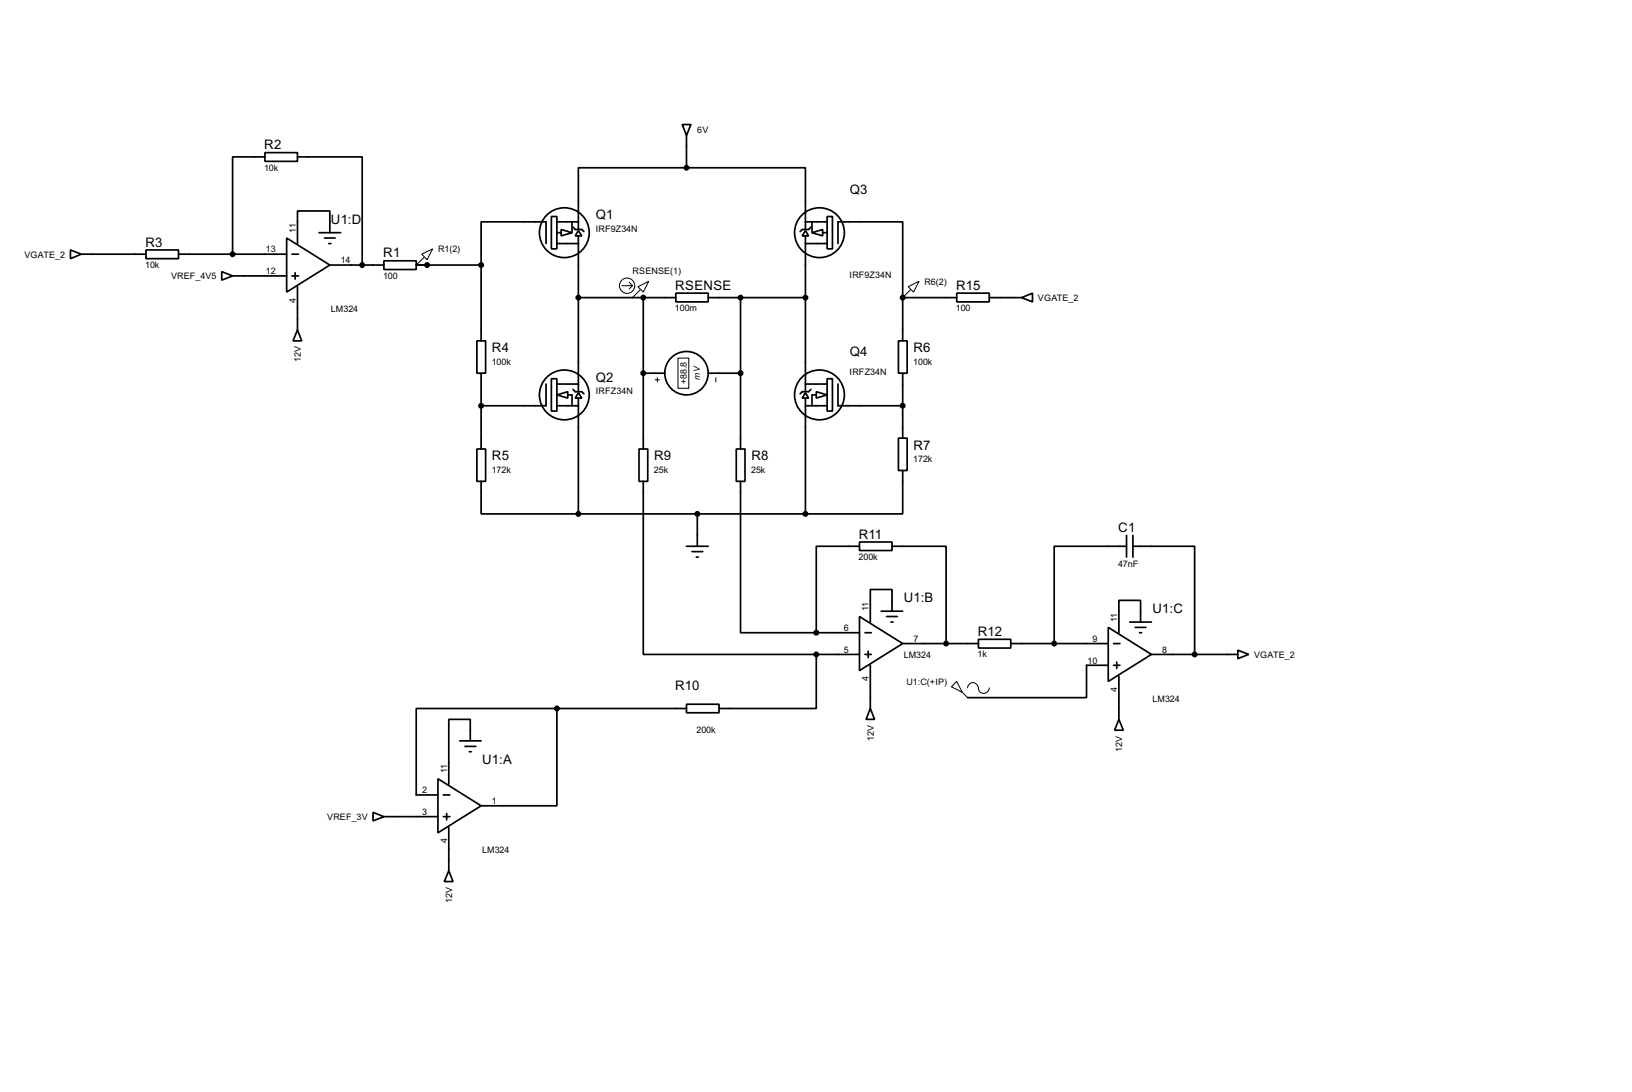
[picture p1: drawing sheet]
<svg xmlns="http://www.w3.org/2000/svg" width="383mm" height="256mm" viewBox="0 0 383 256" stroke-linecap="round" stroke-linejoin="round" font-family="sans-serif">
<g fill="none" stroke="#000" stroke-width=".4">
<path d="M62.3 35.9h7.6v2h-7.6zM62.3 36.9h-7.6v22.8M69.9 36.9h15.2v25.4M160.3 29.3h2.1l-1.1 2.5zM161.3 39.4h-25.4v14.5M161.3 39.4h28v14.5M161.3 31.8v7.6M16.6 58.7l2.5 1-2.5 1.1zM19.1 59.7h15.2M34.3 58.7h7.7v2.1h-7.7zM42 59.7h25.4M67.4 55.9l10.1 6.4-10.1 6.3z"/>
<path d="M68.6 59.7h1.6M75 54.7h5.1M76.3 55.9h2.5M77.3 57.2h.5M77.5 54.7v-5.1h-7.6v7.6M128.3 57.2v-5.1h-15.2v10.2M129.6 50.9h1.3v7.6h-1.3zM130.9 52.1h5M130.9 57.2h5M130.9 54.7h1M131.9 53.9l2.5 .8-2.5 .7zM134.4 52.1v2.6"/>
<path d="M134.7 53.4l.5 .5h1.5l.5 .5M135.9 54.2l.8 1.2h-1.5zM135.9 55.4v4.1M135.9 59.7v28M189.3 54.2l.7 1.2h-1.5zM189.3 55.4v4.1M189.3 59.7v28M189.3 52.1h5.1M189.3 57.2h5.1M190.6 53.4l-.6 .5h-1.5l-.5 .5M190.8 54.7l2.5-.8v1.5zM190.8 52.1v2.6"/>
<path d="M193.3 54.7h1.1M194.4 50.9h1.2v7.6h-1.2zM196.9 57.2v-5.1h15.2v17.8M52.1 63.8l2.6 1-2.6 1zM54.7 64.8h12.7M68.6 64.8h1.6M69.4 64.1v1.5M69.9 77.5l1 2.6h-2zM69.9 67.4v10.1M77.5 62.3h12.7M90.2 61.3h7.6v2h-7.6zM97.8 62.3h15.3"/>
<path d="M113.1 62.3v17.8M135.9 69.9h22.9M151.2 69.9v35.6M158.8 68.9h7.6v2h-7.6zM166.4 69.9h22.9M174 69.9v35.6M212.1 69.9v10.2M212.1 69.9h12.7M224.8 68.9h7.7v2h-7.7zM232.5 69.9h7.6M240.1 69.9l2.5-1v2zM112.1 80.1h2v7.6h-2z"/>
<path d="M113.1 87.7v17.8M128.3 90.2v5.1h-15.2M129.6 89h1.3v7.6h-1.3zM130.9 92.8l2.5-.8v1.5zM130.9 95.3h5M130.9 90.2h5M133.4 92.8h1v2.5M134.7 91.5l.5 .5h1.5l.5 .5M135.9 92.3l.8 1.2h-1.5zM135.9 87.9v4.1M135.9 93.5v27.2M151.2 87.7h5.1"/>
<path d="M166.4 87.7h7.6M189.3 92.3l.7 1.2h-1.5zM189.3 95.3h5.1M189.3 87.9v4.1M189.3 93.5v27.2M189.3 90.2h5.1M190.6 91.5l-.6 .5h-1.5l-.5 .5M191.8 92l2.6 .8-2.6 .7zM191.8 92.8h-1v2.5M194.4 89h1.2v7.6h-1.2zM196.9 90.2v5.1h15.2M211.1 80.1h2.1v7.6h-2.1z"/>
<path d="M212.1 87.7v15.2M112.1 105.5h2v7.6h-2zM113.1 113.1v7.6h22.8M150.2 105.5h2v7.6h-2zM151.2 113.1v40.6h40.6M173 105.5h2.1v7.6h-2.1zM174 113.1v35.5h17.8M211.1 102.9h2.1v7.6h-2.1zM212.1 110.5v10.2h-22.8M135.9 120.7h53.4M161.3 128.3h5.1M162.6 129.6h2.6"/>
<path d="M163.6 130.9h.5M163.9 120.7v7.6M202 127.3h7.6v2h-7.6zM202 128.3h-10.2v20.3M209.6 128.3h12.7v22.9M264.7 128.3h-17v22.9M264.7 125.8v5.1M266.2 128.3h14.5v25.4M266.2 125.8v5.1M191.8 153.7v12.7h-22.8M191.8 153.7h10.2M191.8 148.6h10.2"/>
<path d="M202 144.8l10.1 6.4-10.1 6.3zM203.3 153.7h1.5M203.3 148.6h1.5M204 153v1.5M204.5 156.3v10.1M207.1 143.6h5M208.3 144.8h2.6M209.4 146.1h.5M209.6 143.6v-5.1h-5.1v7.6M212.1 151.2h17.8M229.9 150.2h7.6v2h-7.6zM237.5 151.2h22.9"/>
<path d="M260.4 147.4l10.2 6.3-10.2 6.4zM260.4 156.3h-5.1v7.6h-27.9M261.7 151.2h1.5M261.7 156.3h1.5M262.4 155.5v1.5M262.9 158.8v10.2M265.5 146.1h5.1M266.8 147.4h2.5M267.8 148.6h.5M268 146.1v-5.1h-5.1v7.6M270.6 153.7h20.3M290.9 152.7l2.5 1-2.5 1z"/>
<path d="M108 174h5.1M109.3 175.3h2.5M110.3 176.6h.5M110.5 174v-5h-5v15.2M130.9 166.4h-33.1v20.3h5.1M130.9 166.4v22.9h-17.8M130.9 166.4h30.4M161.3 165.4h7.7v2h-7.7zM204.5 166.4l1 2.6h-2zM262.9 169l1.1 2.5h-2.1zM87.7 190.8l2.5 1-2.5 1zM90.2 191.8h12.7"/>
<path d="M102.9 182.9l10.2 6.4-10.2 6.3zM104.2 191.8h1.5M104.2 186.7h1.5M105 191.1v1.5M105.5 194.4v10.1M105.5 204.5l1 2.6h-2.1z"/>
<circle cx="132.6" cy="54.7" r="5.9"/>
<circle cx="192.5" cy="54.7" r="5.9"/>
<circle cx="132.6" cy="92.8" r="5.9"/>
<circle cx="161.3" cy="87.7" r="5.1"/>
<circle cx="192.5" cy="92.8" r="5.9"/>
</g>
<g fill="#000">
<circle cx="100.4" cy="62.3" r=".2"/>
<circle cx="212.1" cy="69.9" r=".2"/>
</g>
<g fill="#000" stroke="#000" stroke-width=".4">
<circle cx="161.3" cy="39.4" r=".5"/>
<circle cx="54.6" cy="59.7" r=".5"/>
<circle cx="85.1" cy="62.3" r=".5"/>
<circle cx="100.3" cy="62.3" r=".5"/>
<circle cx="113" cy="62.3" r=".5"/>
<circle cx="135.9" cy="69.9" r=".5"/>
<circle cx="151.1" cy="69.9" r=".5"/>
<circle cx="174" cy="69.9" r=".5"/>
<circle cx="189.2" cy="69.9" r=".5"/>
<circle cx="212.1" cy="69.9" r=".5"/>
<circle cx="113" cy="95.3" r=".5"/>
<circle cx="151.1" cy="87.7" r=".5"/>
<circle cx="174" cy="87.7" r=".5"/>
<circle cx="212.1" cy="95.3" r=".5"/>
<circle cx="135.9" cy="120.7" r=".5"/>
<circle cx="163.8" cy="120.7" r=".5"/>
<circle cx="189.2" cy="120.7" r=".5"/>
<circle cx="191.8" cy="148.6" r=".5"/>
<circle cx="191.8" cy="153.7" r=".5"/>
<circle cx="222.3" cy="151.2" r=".5"/>
<circle cx="247.7" cy="151.2" r=".5"/>
<circle cx="280.7" cy="153.7" r=".5"/>
<circle cx="130.8" cy="166.4" r=".5"/>
</g>
<g fill="none" stroke="#000" stroke-width=".23">
<path d="M99.1 59.7l2.6-1.2-1.3 2.5zM99.6 60.5l-1.8 1.8M146.1 67.1h2.5M147.9 66.3l.7 .8M148.6 67.1l-.7 .8M149.9 67.4l2.6-1.3-1.3 2.5zM150.4 68.1l-1.8 1.8M213.4 67.4l2.6-1.3-1.3 2.5zM213.9 68.1l-1.8 1.8M154 89.2h1M154.5 88.7v1M159.3 84.1h2.6v7.1h-2.6z"/>
<path d="M168.2 88.7v1M223.6 161.3l1.2-1.2 1.3 2.5zM226.1 162.6l1.3 1.3M227.4 161.6a1.28 1.28 0 0 1 1.2-1.3 1.28 1.28 0 0 1 1.3 1.3 1.28 1.28 0 0 0 1.3 1.3 1.28 1.28 0 0 0 1.3-1.3"/>
<circle cx="147.3" cy="67.1" r="1.8"/>
</g>
<g font-size="3.5">
<text x="62.1" y="35">R2</text>
<text x="199.7" y="45.5">Q3</text>
<text x="77.8" y="52.6">U1:D</text>
<text x="140" y="51.5">Q1</text>
<text x="34.2" y="57.9">R3</text>
<text x="90.1" y="60.5">R1</text>
<text x="158.7" y="68.1">RSENSE</text>
<text x="224.7" y="68.1">R15</text>
<text x="115.6" y="82.8">R4</text>
<text x="199.7" y="83.6">Q4</text>
<text x="214.7" y="82.8">R6</text>
<text x="140" y="89.6">Q2</text>
<text x="214.7" y="105.6">R7</text>
<text x="115.6" y="108.2">R5</text>
<text x="153.7" y="108.2">R9</text>
<text x="176.6" y="108.2">R8</text>
<text x="262.8" y="125">C1</text>
<text x="201.8" y="126.5">R11</text>
<text x="212.4" y="141.5">U1:B</text>
<text x="229.8" y="149.4">R12</text>
<text x="270.8" y="144">U1:C</text>
<text x="158.7" y="162.1">R10</text>
<text x="113.3" y="179.6">U1:A</text>
</g>
<g font-size="2.4">
<text x="163.9" y="31.3">6V</text>
<text x="62.1" y="40.1">10k</text>
<text x="62.5" y="59.3">13</text>
<text x="69.5" y="54.7" transform="rotate(-90 69.5 54.7)">11</text>
<text x="102.9" y="59.3">R1(2)</text>
<text x="140" y="54.4">IRF9Z34N</text>
<text x="5.7" y="60.5">VGATE_2</text>
<text x="34.1" y="62.9">10k</text>
<text x="40.2" y="65.6">VREF_4V5</text>
<text x="62.5" y="64.4">12</text>
<text x="80.1" y="61.9">14</text>
<text x="90" y="65.5">100</text>
<text x="148.6" y="64.3">RSENSE(1)</text>
<text x="199.6" y="65.3">IRF9Z34N</text>
<text x="69.5" y="71" transform="rotate(-90 69.5 71)">4</text>
<text x="217.2" y="66.9">R6(2)</text>
<text x="243.9" y="70.7">VGATE_2</text>
<text x="77.7" y="73.4">LM324</text>
<text x="158.6" y="73.1">100m</text>
<text x="224.6" y="73.1">100</text>
<text x="70.7" y="85.1" transform="rotate(-90 70.7 85.1)">12V</text>
<text x="115.6" y="85.7">100k</text>
<text x="199.6" y="88.1">IRFZ34N</text>
<text x="214.6" y="85.7">100k</text>
<text x="140" y="92.5">IRFZ34N</text>
<text x="161.4" y="90.3" transform="rotate(-90 161.4 90.3)">+88.8</text>
<text x="115.6" y="111.1">172k</text>
<text x="153.7" y="111.1">25k</text>
<text x="176.5" y="111.1">25k</text>
<text x="214.6" y="108.5">172k</text>
<text x="201.8" y="131.5">200k</text>
<text x="262.7" y="133.1">47nF</text>
<text x="204.1" y="143.6" transform="rotate(-90 204.1 143.6)">11</text>
<text x="198.3" y="148.2">6</text>
<text x="262.5" y="146.1" transform="rotate(-90 262.5 146.1)">11</text>
<text x="198.3" y="153.3">5</text>
<text x="212.3" y="154.7">LM324</text>
<text x="214.7" y="150.8">7</text>
<text x="229.7" y="154.4">1k</text>
<text x="255.6" y="155.9">10</text>
<text x="256.7" y="150.8">9</text>
<text x="273.1" y="153.3">8</text>
<text x="294.7" y="154.5">VGATE_2</text>
<text x="204.1" y="159.9" transform="rotate(-90 204.1 159.9)">4</text>
<text x="213" y="160.9">U1:C(+IP)</text>
<text x="262.5" y="162.5" transform="rotate(-90 262.5 162.5)">4</text>
<text x="270.8" y="164.8">LM324</text>
<text x="163.7" y="172.2">200k</text>
<text x="205.3" y="174" transform="rotate(-90 205.3 174)">12V</text>
<text x="263.7" y="176.5" transform="rotate(-90 263.7 176.5)">12V</text>
<text x="105.1" y="181.7" transform="rotate(-90 105.1 181.7)">11</text>
<text x="99.2" y="191.4">3</text>
<text x="99.2" y="186.3">2</text>
<text x="115.6" y="188.9">1</text>
<text x="76.9" y="192.6">VREF_3V</text>
<text x="105.1" y="198.1" transform="rotate(-90 105.1 198.1)">4</text>
<text x="113.3" y="200.4">LM324</text>
<text x="106.3" y="212.1" transform="rotate(-90 106.3 212.1)">12V</text>
</g>
<text font-size="2.3" x="164.4" y="89.1" transform="rotate(-90 164.4 89.1)">mV</text>
</svg>
